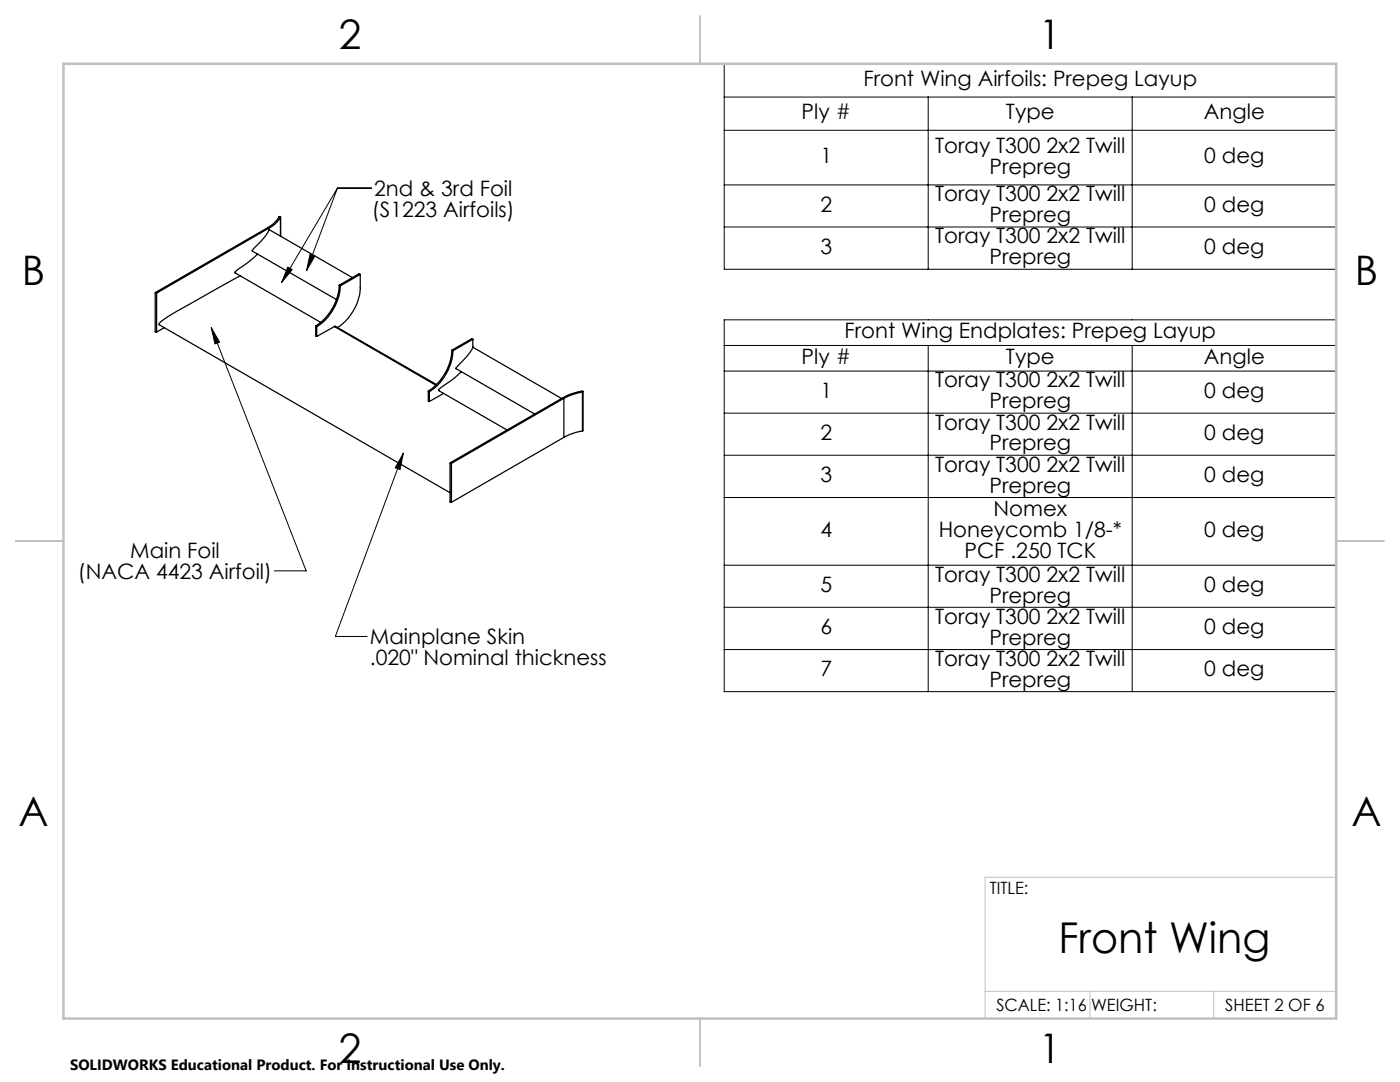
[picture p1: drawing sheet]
<svg xmlns="http://www.w3.org/2000/svg" width="279mm" height="216mm" viewBox="0 0 279 216" stroke-linecap="round" stroke-linejoin="round" font-family="sans-serif">
<g fill="none" stroke="#000" stroke-width=".25">
<path d="M31 58.4v7.8l.3 .1M31.3 58.5v7.8M47.9 55l-14 8a4.4 4.4 0 0 0-2.2 1.7l58.1 33.6M51.4 50.7a21.7 21.7 0 0 1-4 3.1l-.6 .5 .1 .2 17.1 9.8M53.7 45.9a15.7 15.7 0 0 1-3.4 4.1l16.8 9.8M53.7 45.9l16.6 9.5M53.7 45.5l-22.4 13M53.7 45.5v.4M56 43.3l-.3-.1a5.7 5.7 0 0 1-2.2 2.2l-22.5 13 .3 .1M56 43.3l-.3 .5a5.6 5.6 0 0 1-2 1.7M56 43.3v3.8M67.7 56.9a10.3 10.3 0 0 1-4.7 8.2"/>
<path d="M67.7 56.9l.2 .1M67.9 57a10.4 10.4 0 0 1-4.7 8.2M71.9 54.8v2.6a10.3 10.3 0 0 1-4.6 7.9M71.9 54.8l-4 2.2M71.9 54.8l-.2-.2-4 2.3M32.8 65.4l-1.5 .9M63 65.1v1.9l.2 .1M63 65.1l.2 .1M63.2 65.2v1.9M66.7 65.2l-3.5 1.9M66.7 65.2l.2-.1 20.2 11.6M66.7 65.2l20.3 11.7"/>
<path d="M85.5 78v2l.2 .1M85.5 78l.2 .1M85.7 78.1v2M88.5 78.5l-2.8 1.6M90.2 69.9a10.4 10.4 0 0 1-4.7 8.1M90.2 69.9l.2 .1M90.4 70a10.3 10.3 0 0 1-4.7 8.1M92.1 74.2l-1.9 1.6-2.7 1.9 .1 .3 13.6 7.8M94.4 69.3a15.7 15.7 0 0 1-3.4 4.1l15.7 9.2M94.4 69.3h.1M94.4 67.7v1.6M94.4 69.3l17.7 10.2"/>
<path d="M94.4 67.7l-4 2.3M94.4 67.7l-.2-.1-4 2.3M112.5 79.5l-22.4 13M112.5 79.5v7.8M116.2 78.2l.1-.1-.1-.1-1.3 .3-2.3 .9-22.8 13.2 .3 .1M116.2 78.2l-2.1 .6-1.6 .7M116.2 78.2v7.8M116.3 78.1v7.8l-.1 .1M89.8 92.4v7.8h.3M90.1 92.5v7.7M112.5 87.3l-22.4 12.9M116.2 86l-2.1 .6-1.6 .7"/>
</g>
<g fill="none" stroke="#000" stroke-width=".2">
<path d="M144.5 12.7h122.2v41h-122.2zM144.5 19.4h122.2M185.2 19.4v34.3M226 19.4v34.3M67.3 37.5h6.9M67.3 37.5l-11.1 18.9M67.3 37.5l-6.1 16.5M144.5 26h122.2M144.5 36.9h122.2M57.4 53.3l.9 .5-2.1 2.6zM61.9 50.7l.9 .4-1.6 2.9zM144.5 45.3h122.2"/>
<path d="M42.2 65.4l1.6 2.9-.9 .3zM42.2 65.4l18.9 48.5h-6.3M144.5 63.8h122.2v74.2h-122.2zM144.5 68.9h122.2M144.5 74h122.2M185.2 68.9v69.1M226 68.9v69.1M80.5 90.4l-.7 3.3-.9-.4zM80.5 90.4l-13.6 36.6h6.4M144.5 82.4h122.2M144.5 90.8h122.2M144.5 99.3h122.2"/>
<path d="M144.5 112.8h122.2M144.5 121.2h122.2M144.5 129.6h122.2"/>
</g>
<path d="M266.7 175h-70.1v28.2M196.6 197.8h70.1M217.5 197.8v5.4M242.2 197.8v5.4" fill="none" stroke="#c0c0c0" stroke-width=".2"/>
<path d="M139.7 3.2v9.5M3.1 107.9h9.6M266.7 107.9h9.5M139.7 203.2v9.6" fill="none" stroke="#c0c0c0" stroke-width=".25"/>
<path d="M12.7 12.7h254v190.5h-254z" fill="none" stroke="#c0c0c0" stroke-width=".5"/>
<path d="M57.4 53.3l.9 .5-2.1 2.6zM61.9 50.7l.9 .4-1.6 2.9zM42.2 65.4l1.6 2.9-.9 .3zM80.5 90.4l-.7 3.3-.9-.4z" fill="#000"/>
<text font-size="8.5" x="211.2" y="190.2">Front Wing</text>
<g font-size="8.1">
<text x="67.6" y="9.7">2</text>
<text x="207.3" y="9.7">1</text>
<text x="4.4" y="57">B</text>
<text x="270.4" y="57">B</text>
<text x="3.7" y="164.9">A</text>
<text x="269.7" y="164.9">A</text>
<text x="67.6" y="212.2">2</text>
<text x="207.3" y="212.2">1</text>
</g>
<g font-size="4.2">
<text x="172.3" y="17.2">Front Wing Airfoils: Prepeg Layup</text>
<text x="160" y="23.8">Ply #</text>
<text x="200.8" y="23.8">Type</text>
<text x="240.3" y="23.8">Angle</text>
<text x="163.7" y="32.6">1</text>
<text x="186.6" y="30.5">Toray T300 2x2 Twill</text>
<text x="197.5" y="34.7">Prepreg</text>
<text x="240.3" y="32.6">0 deg</text>
<text x="74.7" y="39.1">2nd &amp; 3rd Foil</text>
<text x="186.6" y="40.2">Toray T300 2x2 Twill</text>
<text x="74.2" y="43.3">(S1223 Airfoils)</text>
<text x="163.7" y="42.2">2</text>
<text x="197.5" y="44.3">Prepreg</text>
<text x="240.3" y="42.2">0 deg</text>
<text x="163.7" y="50.6">3</text>
<text x="186.6" y="48.6">Toray T300 2x2 Twill</text>
<text x="197.5" y="52.7">Prepreg</text>
<text x="240.3" y="50.6">0 deg</text>
<text x="168.6" y="67.5">Front Wing Endplates: Prepeg Layup</text>
<text x="160" y="72.6">Ply #</text>
<text x="186.6" y="77.3">Toray T300 2x2 Twill</text>
<text x="200.8" y="72.6">Type</text>
<text x="240.3" y="72.6">Angle</text>
<text x="163.7" y="79.4">1</text>
<text x="197.5" y="81.5">Prepreg</text>
<text x="240.3" y="79.4">0 deg</text>
<text x="163.7" y="87.8">2</text>
<text x="186.6" y="85.7">Toray T300 2x2 Twill</text>
<text x="197.5" y="89.9">Prepreg</text>
<text x="240.3" y="87.8">0 deg</text>
<text x="186.6" y="94.1">Toray T300 2x2 Twill</text>
<text x="163.7" y="96.2">3</text>
<text x="197.5" y="98.3">Prepreg</text>
<text x="240.3" y="96.2">0 deg</text>
<text x="163.7" y="107.1">4</text>
<text x="187.3" y="107.2">Honeycomb 1/8-*</text>
<text x="198.3" y="103">Nomex</text>
<text x="240.3" y="107.1">0 deg</text>
<text x="26" y="111.3">Main Foil</text>
<text x="192.5" y="111.3">PCF .250 TCK</text>
<text x="15.6" y="115.5">(NACA 4423 Airfoil)</text>
<text x="163.7" y="118.1">5</text>
<text x="186.6" y="116.1">Toray T300 2x2 Twill</text>
<text x="240.3" y="118.1">0 deg</text>
<text x="186.6" y="124.5">Toray T300 2x2 Twill</text>
<text x="197.5" y="120.2">Prepreg</text>
<text x="73.8" y="128.6">Mainplane Skin</text>
<text x="163.7" y="126.5">6</text>
<text x="197.5" y="128.6">Prepreg</text>
<text x="240.3" y="126.5">0 deg</text>
<text x="73.8" y="132.8">.020&quot; Nominal thickness</text>
<text x="163.7" y="134.9">7</text>
<text x="186.6" y="132.9">Toray T300 2x2 Twill</text>
<text x="197.5" y="137">Prepreg</text>
<text x="240.3" y="134.9">0 deg</text>
</g>
<g font-size="3.4">
<text x="197.6" y="178.4">TITLE:</text>
<text x="198.8" y="201.7">SCALE: 1:16</text>
<text x="217.7" y="201.8">WEIGHT:</text>
<text x="244.5" y="201.7">SHEET 2 OF 6</text>
</g>
<text font-size="3" x="14" y="213.5">SOLIDWORKS Educational Product. For Instructional Use Only.</text>
</svg>
